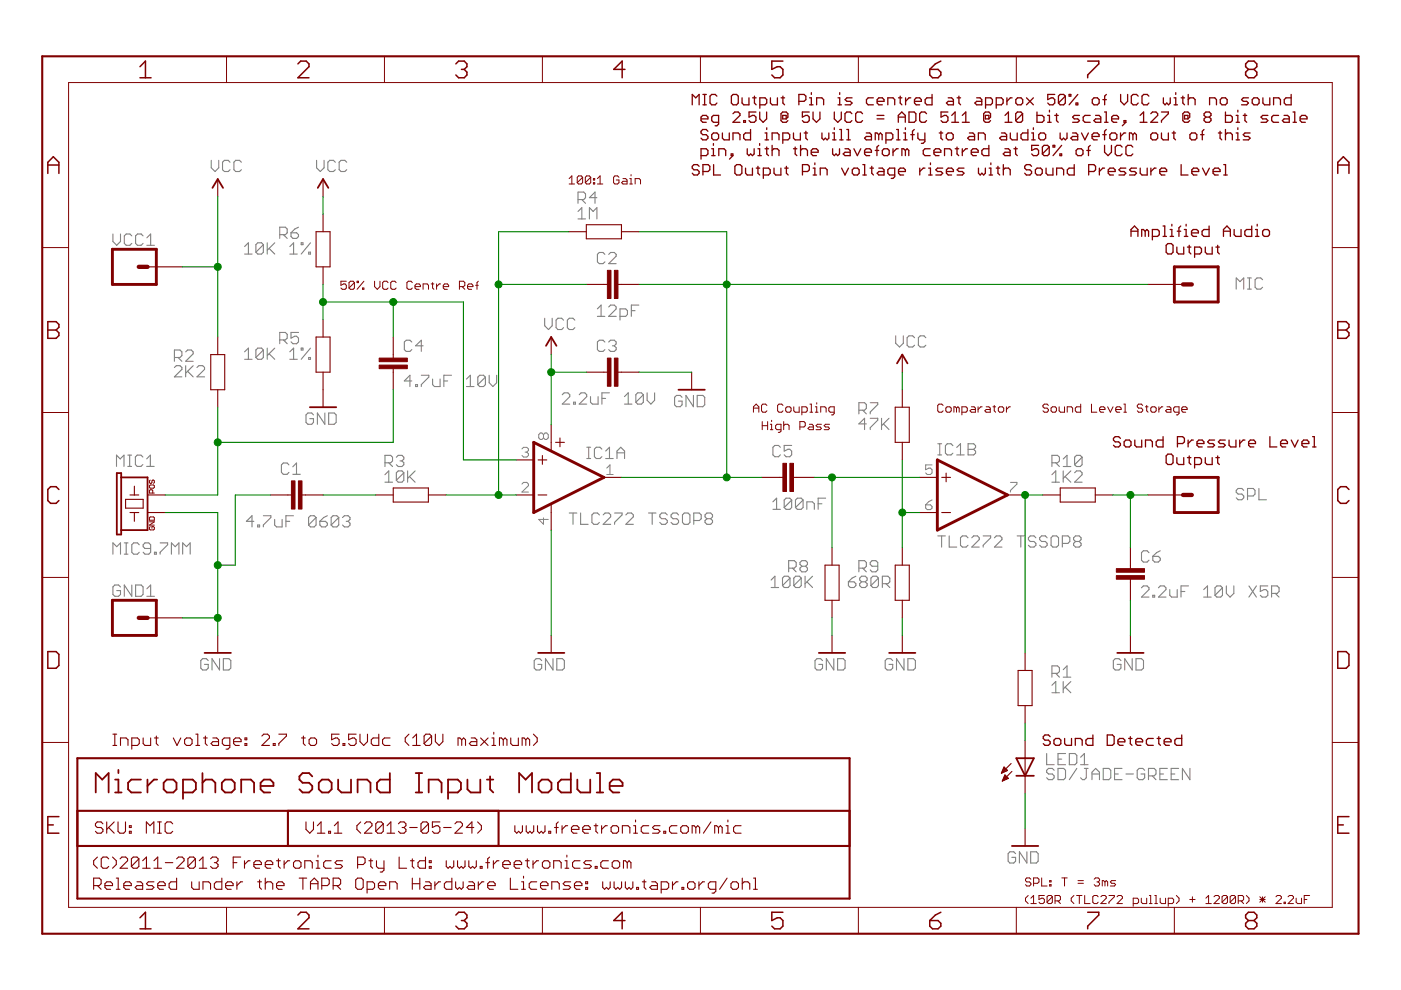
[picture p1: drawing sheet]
<?xml version="1.0" encoding="utf-8"?>
<!DOCTYPE eagle SYSTEM "eagle.dtd">
<eagle version="6.4">
<drawing>
<settings>
<setting alwaysvectorfont="yes"/>
<setting verticaltext="up"/>
</settings>
<grid distance="0.1" unitdist="inch" unit="inch" style="lines" multiple="1" display="no" altdistance="0.01" altunitdist="inch" altunit="inch"/>
<schematic xreflabel="%F%N/%S.%C%R" xrefpart="/%S.%C%R">
<libraries>
<library name="freetronics">
<symbols>
<symbol name="GND">
<wire x1="-1.905" y1="0" x2="1.905" y2="0" width="0.254" layer="94"/>
<text x="-2.54" y="-2.54" size="1.778" layer="96">&gt;VALUE</text>
<pin name="GND" x="0" y="2.54" visible="off" length="short" direction="sup" rot="R270"/>
</symbol>
</symbols>
<devicesets>
<deviceset name="GND" prefix="GND">
<gates>
<gate name="1" symbol="GND" x="0" y="0"/>
</gates>
<devices>
<device name="">
<technologies>
<technology name=""/>
</technologies>
</device>
</devices>
</deviceset>
</devicesets>
</library>
<library name="freetronics-master-v1">
<symbols>
<symbol name="RESISTOR">
<wire x1="-2.54" y1="1.016" x2="2.54" y2="1.016" width="0.1524" layer="94"/>
<wire x1="-2.54" y1="-1.016" x2="-2.54" y2="1.016" width="0.1524" layer="94"/>
<wire x1="2.54" y1="-1.016" x2="2.54" y2="1.016" width="0.1524" layer="94"/>
<wire x1="-2.54" y1="-1.016" x2="2.54" y2="-1.016" width="0.1524" layer="94"/>
<text x="-3.81" y="1.4986" size="1.778" layer="95">&gt;NAME</text>
<text x="-3.81" y="-3.302" size="1.778" layer="96">&gt;VALUE</text>
<pin name="2" x="5.08" y="0" visible="off" length="short" direction="pas" swaplevel="1" rot="R180"/>
<pin name="1" x="-5.08" y="0" visible="off" length="short" direction="pas" swaplevel="1"/>
</symbol>
<symbol name="M01">
<wire x1="3.81" y1="-2.54" x2="-2.54" y2="-2.54" width="0.4064" layer="94"/>
<wire x1="1.27" y1="0" x2="2.54" y2="0" width="0.6096" layer="94"/>
<wire x1="-2.54" y1="2.54" x2="-2.54" y2="-2.54" width="0.4064" layer="94"/>
<wire x1="3.81" y1="-2.54" x2="3.81" y2="2.54" width="0.4064" layer="94"/>
<wire x1="-2.54" y1="2.54" x2="3.81" y2="2.54" width="0.4064" layer="94"/>
<text x="-2.54" y="-5.08" size="1.778" layer="96">&gt;VALUE</text>
<text x="-2.54" y="3.302" size="1.778" layer="95">&gt;NAME</text>
<pin name="1" x="7.62" y="0" visible="off" length="middle" direction="pas" swaplevel="1" rot="R180"/>
</symbol>
<symbol name="OP-AMP+-">
<wire x1="-1.27" y1="1.905" x2="-1.27" y2="3.175" width="0.1524" layer="94"/>
<wire x1="-1.905" y1="2.54" x2="-0.635" y2="2.54" width="0.1524" layer="94"/>
<wire x1="-1.905" y1="-2.54" x2="-0.635" y2="-2.54" width="0.1524" layer="94"/>
<wire x1="0" y1="-5.08" x2="0" y2="-3.8862" width="0.1524" layer="94"/>
<wire x1="0" y1="3.9116" x2="0" y2="5.08" width="0.1524" layer="94"/>
<wire x1="7.62" y1="0" x2="-2.54" y2="-5.08" width="0.4064" layer="94"/>
<wire x1="-2.54" y1="-5.08" x2="-2.54" y2="5.08" width="0.4064" layer="94"/>
<wire x1="-2.54" y1="5.08" x2="7.62" y2="0" width="0.4064" layer="94"/>
<wire x1="0.635" y1="5.08" x2="1.905" y2="5.08" width="0.1524" layer="94"/>
<wire x1="1.27" y1="4.445" x2="1.27" y2="5.715" width="0.1524" layer="94"/>
<text x="5.08" y="-5.715" size="1.778" layer="95" rot="MR180">&gt;NAME</text>
<text x="5.08" y="5.08" size="1.778" layer="96" rot="MR180">&gt;VALUE</text>
<text x="1.27" y="5.715" size="0.8128" layer="93" rot="MR270">V+</text>
<text x="1.27" y="-4.445" size="0.8128" layer="93" rot="MR270">V-</text>
<pin name="+IN" x="-5.08" y="2.54" visible="pad" length="short" direction="in"/>
<pin name="-IN" x="-5.08" y="-2.54" visible="pad" length="short" direction="in"/>
<pin name="OUT" x="10.16" y="0" visible="pad" length="short" direction="out" rot="R180"/>
<pin name="V+" x="0" y="7.62" visible="pad" length="short" direction="pwr" rot="R270"/>
<pin name="V-" x="0" y="-7.62" visible="pad" length="short" direction="pwr" rot="R90"/>
</symbol>
<symbol name="OP-AMP">
<wire x1="-3.81" y1="3.175" x2="-3.81" y2="1.905" width="0.1524" layer="94"/>
<wire x1="-4.445" y1="2.54" x2="-3.175" y2="2.54" width="0.1524" layer="94"/>
<wire x1="-4.445" y1="-2.54" x2="-3.175" y2="-2.54" width="0.1524" layer="94"/>
<wire x1="5.08" y1="0" x2="-5.08" y2="5.08" width="0.4064" layer="94"/>
<wire x1="-5.08" y1="5.08" x2="-5.08" y2="-5.08" width="0.4064" layer="94"/>
<wire x1="-5.08" y1="-5.08" x2="5.08" y2="0" width="0.4064" layer="94"/>
<text x="2.54" y="5.715" size="1.778" layer="95">&gt;NAME</text>
<text x="2.54" y="-5.08" size="1.778" layer="96">&gt;VALUE</text>
<pin name="+IN" x="-7.62" y="2.54" visible="pad" length="short" direction="in"/>
<pin name="-IN" x="-7.62" y="-2.54" visible="pad" length="short" direction="in"/>
<pin name="OUT" x="7.62" y="0" visible="pad" length="short" direction="out" rot="R180"/>
</symbol>
<symbol name="CAP">
<wire x1="0" y1="2.54" x2="0" y2="2.032" width="0.1524" layer="94"/>
<wire x1="0" y1="0" x2="0" y2="0.508" width="0.1524" layer="94"/>
<text x="1.524" y="2.921" size="1.778" layer="95">&gt;NAME</text>
<text x="1.524" y="-2.159" size="1.778" layer="96">&gt;VALUE</text>
<rectangle x1="-2.032" y1="0.508" x2="2.032" y2="1.016" layer="94"/>
<rectangle x1="-2.032" y1="1.524" x2="2.032" y2="2.032" layer="94"/>
<pin name="1" x="0" y="5.08" visible="off" length="short" direction="pas" swaplevel="1" rot="R270"/>
<pin name="2" x="0" y="-2.54" visible="off" length="short" direction="pas" swaplevel="1" rot="R90"/>
</symbol>
<symbol name="BUZZER">
<wire x1="-1.27" y1="1.905" x2="0" y2="1.905" width="0.1524" layer="94"/>
<wire x1="0" y1="1.905" x2="0" y2="2.54" width="0.1524" layer="94"/>
<wire x1="0" y1="1.905" x2="0" y2="1.27" width="0.1524" layer="94"/>
<wire x1="0.635" y1="3.175" x2="0.635" y2="0.635" width="0.1524" layer="94"/>
<wire x1="0.635" y1="0.635" x2="1.905" y2="0.635" width="0.1524" layer="94"/>
<wire x1="1.905" y1="0.635" x2="1.905" y2="3.175" width="0.1524" layer="94"/>
<wire x1="1.905" y1="3.175" x2="0.635" y2="3.175" width="0.1524" layer="94"/>
<wire x1="2.54" y1="2.54" x2="2.54" y2="1.905" width="0.1524" layer="94"/>
<wire x1="2.54" y1="1.905" x2="3.81" y2="1.905" width="0.1524" layer="94"/>
<wire x1="2.54" y1="1.905" x2="2.54" y2="1.27" width="0.1524" layer="94"/>
<wire x1="5.08" y1="0" x2="5.08" y2="3.81" width="0.254" layer="94"/>
<wire x1="5.08" y1="3.81" x2="5.715" y2="3.81" width="0.254" layer="94"/>
<wire x1="5.715" y1="3.81" x2="5.715" y2="4.445" width="0.254" layer="94"/>
<wire x1="5.715" y1="4.445" x2="-3.175" y2="4.445" width="0.254" layer="94"/>
<wire x1="-3.175" y1="4.445" x2="-3.175" y2="3.81" width="0.254" layer="94"/>
<wire x1="-3.175" y1="3.81" x2="-2.54" y2="3.81" width="0.254" layer="94"/>
<wire x1="-2.54" y1="3.81" x2="-2.54" y2="0" width="0.254" layer="94"/>
<wire x1="-2.54" y1="3.81" x2="5.08" y2="3.81" width="0.254" layer="94"/>
<wire x1="-2.54" y1="0" x2="5.08" y2="0" width="0.254" layer="94"/>
<text x="-2.54" y="5.08" size="1.778" layer="95">&gt;NAME</text>
<text x="6.35" y="0" size="1.778" layer="96">&gt;VALUE</text>
<text x="2.794" y="-1.016" size="0.762" layer="94">POS</text>
<text x="-2.54" y="-1.016" size="0.762" layer="94">GND</text>
<pin name="POS" x="2.54" y="-2.54" visible="off" length="short" direction="pas" rot="R90"/>
<pin name="GND" x="0" y="-2.54" visible="off" length="short" direction="pas" rot="R90"/>
</symbol>
</symbols>
<devicesets>
<deviceset name="RESISTOR" prefix="R" uservalue="yes">
<gates>
<gate name="G$1" symbol="RESISTOR" x="0" y="0"/>
</gates>
<devices>
<device name="1206" package="1206">
<connects>
<connect gate="G$1" pin="1" pad="1"/>
<connect gate="G$1" pin="2" pad="2"/>
</connects>
<technologies>
<technology name=""/>
</technologies>
</device>
<device name="0603" package="0603">
<connects>
<connect gate="G$1" pin="1" pad="1"/>
<connect gate="G$1" pin="2" pad="2"/>
</connects>
<technologies>
<technology name=""/>
</technologies>
</device>
<device name="PTH1" package="AXIAL-0.3">
<connects>
<connect gate="G$1" pin="1" pad="P$1"/>
<connect gate="G$1" pin="2" pad="P$2"/>
</connects>
<technologies>
<technology name=""/>
</technologies>
</device>
<device name="2010" package="R2010">
<connects>
<connect gate="G$1" pin="1" pad="1"/>
<connect gate="G$1" pin="2" pad="2"/>
</connects>
<technologies>
<technology name=""/>
</technologies>
</device>
<device name="0402" package="C0402">
<connects>
<connect gate="G$1" pin="1" pad="1"/>
<connect gate="G$1" pin="2" pad="2"/>
</connects>
<technologies>
<technology name=""/>
</technologies>
</device>
<device name="0805" package="0805">
<connects>
<connect gate="G$1" pin="1" pad="1"/>
<connect gate="G$1" pin="2" pad="2"/>
</connects>
<technologies>
<technology name=""/>
</technologies>
</device>
<device name="0805-LARGE" package="0805-LARGE">
<connects>
<connect gate="G$1" pin="1" pad="1"/>
<connect gate="G$1" pin="2" pad="2"/>
</connects>
<technologies>
<technology name=""/>
</technologies>
</device>
</devices>
</deviceset>
<deviceset name="M01" prefix="JP">
<gates>
<gate name="G$1" symbol="M01" x="0" y="0"/>
</gates>
<devices>
<device name="PTH_LONGPAD" package="1X01_LONGPAD">
<connects>
<connect gate="G$1" pin="1" pad="1"/>
</connects>
<technologies>
<technology name=""/>
</technologies>
</device>
<device name="SMD" package="LUXEON-PAD">
<connects>
<connect gate="G$1" pin="1" pad="P$1"/>
</connects>
<technologies>
<technology name=""/>
</technologies>
</device>
<device name="-SMTSO-256-ET" package="SMTSO-256-ET">
<connects>
<connect gate="G$1" pin="1" pad="P$1"/>
</connects>
<technologies>
<technology name=""/>
</technologies>
</device>
<device name="SMTRA-256-8-6" package="SMTRA-256-8-6">
<connects>
<connect gate="G$1" pin="1" pad="P$1"/>
</connects>
<technologies>
<technology name=""/>
</technologies>
</device>
<device name="SMDNS" package="1X01NS">
<connects>
<connect gate="G$1" pin="1" pad="1"/>
</connects>
<technologies>
<technology name=""/>
</technologies>
</device>
<device name="PTH" package="1X01">
<connects>
<connect gate="G$1" pin="1" pad="1"/>
</connects>
<technologies>
<technology name=""/>
</technologies>
</device>
</devices>
</deviceset>
<deviceset name="OPAMP-DUAL" prefix="IC">
<gates>
<gate name="A" symbol="OP-AMP+-" x="-15.24" y="0"/>
<gate name="B" symbol="OP-AMP" x="12.7" y="0"/>
</gates>
<devices>
<device name="" package="DIP08">
<connects>
<connect gate="A" pin="+IN" pad="3"/>
<connect gate="A" pin="-IN" pad="2"/>
<connect gate="A" pin="OUT" pad="1"/>
<connect gate="A" pin="V+" pad="8"/>
<connect gate="A" pin="V-" pad="4"/>
<connect gate="B" pin="+IN" pad="5"/>
<connect gate="B" pin="-IN" pad="6"/>
<connect gate="B" pin="OUT" pad="7"/>
</connects>
<technologies>
<technology name="DIP"/>
</technologies>
</device>
<device name="U" package="SO08">
<connects>
<connect gate="A" pin="+IN" pad="3"/>
<connect gate="A" pin="-IN" pad="2"/>
<connect gate="A" pin="OUT" pad="1"/>
<connect gate="A" pin="V+" pad="8"/>
<connect gate="A" pin="V-" pad="4"/>
<connect gate="B" pin="+IN" pad="5"/>
<connect gate="B" pin="-IN" pad="6"/>
<connect gate="B" pin="OUT" pad="7"/>
</connects>
<technologies>
<technology name=""/>
</technologies>
</device>
<device name="TSSOP8" package="TSSOP8">
<connects>
<connect gate="A" pin="+IN" pad="3"/>
<connect gate="A" pin="-IN" pad="2"/>
<connect gate="A" pin="OUT" pad="1"/>
<connect gate="A" pin="V+" pad="8"/>
<connect gate="A" pin="V-" pad="4"/>
<connect gate="B" pin="+IN" pad="5"/>
<connect gate="B" pin="-IN" pad="6"/>
<connect gate="B" pin="OUT" pad="7"/>
</connects>
<technologies>
<technology name=""/>
</technologies>
</device>
</devices>
</deviceset>
<deviceset name="CAP" prefix="C" uservalue="yes">
<gates>
<gate name="G$1" symbol="CAP" x="0" y="0"/>
</gates>
<devices>
<device name="0603" package="0603">
<connects>
<connect gate="G$1" pin="1" pad="1"/>
<connect gate="G$1" pin="2" pad="2"/>
</connects>
<technologies>
<technology name=""/>
</technologies>
</device>
<device name="PTH" package="CAP-PTH-SMALL">
<connects>
<connect gate="G$1" pin="1" pad="1"/>
<connect gate="G$1" pin="2" pad="2"/>
</connects>
<technologies>
<technology name=""/>
</technologies>
</device>
<device name="PTH2" package="CAP-PTH-SMALL2">
<connects>
<connect gate="G$1" pin="1" pad="1"/>
<connect gate="G$1" pin="2" pad="2"/>
</connects>
<technologies>
<technology name=""/>
</technologies>
</device>
<device name="0402" package="C0402">
<connects>
<connect gate="G$1" pin="1" pad="1"/>
<connect gate="G$1" pin="2" pad="2"/>
</connects>
<technologies>
<technology name=""/>
</technologies>
</device>
<device name="0805" package="0805">
<connects>
<connect gate="G$1" pin="1" pad="1"/>
<connect gate="G$1" pin="2" pad="2"/>
</connects>
<technologies>
<technology name=""/>
</technologies>
</device>
<device name="PTH3" package="CAP-PTH-LARGE">
<connects>
<connect gate="G$1" pin="1" pad="1"/>
<connect gate="G$1" pin="2" pad="2"/>
</connects>
<technologies>
<technology name=""/>
</technologies>
</device>
<device name="SMD" package="GRM43D">
<connects>
<connect gate="G$1" pin="1" pad="A"/>
<connect gate="G$1" pin="2" pad="C"/>
</connects>
<technologies>
<technology name=""/>
</technologies>
</device>
<device name="0805-LARGE" package="0805-LARGE">
<connects>
<connect gate="G$1" pin="1" pad="1"/>
<connect gate="G$1" pin="2" pad="2"/>
</connects>
<technologies>
<technology name=""/>
</technologies>
</device>
</devices>
</deviceset>
<deviceset name="MIC">
<gates>
<gate name="G$1" symbol="BUZZER" x="0" y="0"/>
</gates>
<devices>
<device name="9.7MM" package="MIC-9.7MM">
<connects>
<connect gate="G$1" pin="GND" pad="GND"/>
<connect gate="G$1" pin="POS" pad="POS"/>
</connects>
<technologies>
<technology name=""/>
</technologies>
</device>
<device name="ELECTRET_SMD" package="MIC_ELECTRET_SMD">
<connects>
<connect gate="G$1" pin="GND" pad="GND"/>
<connect gate="G$1" pin="POS" pad="POS"/>
</connects>
<technologies>
<technology name=""/>
</technologies>
</device>
</devices>
</deviceset>
</devicesets>
</library>
<library name="freetronics-marc">
<symbols>
<symbol name="LED">
<wire x1="1.27" y1="0" x2="0" y2="-2.54" width="0.254" layer="94"/>
<wire x1="0" y1="-2.54" x2="-1.27" y2="0" width="0.254" layer="94"/>
<wire x1="1.27" y1="-2.54" x2="0" y2="-2.54" width="0.254" layer="94"/>
<wire x1="0" y1="-2.54" x2="-1.27" y2="-2.54" width="0.254" layer="94"/>
<wire x1="1.27" y1="0" x2="0" y2="0" width="0.254" layer="94"/>
<wire x1="0" y1="0" x2="-1.27" y2="0" width="0.254" layer="94"/>
<wire x1="0" y1="0" x2="0" y2="-2.54" width="0.1524" layer="94"/>
<wire x1="-2.032" y1="-0.762" x2="-3.429" y2="-2.159" width="0.1524" layer="94"/>
<wire x1="-1.905" y1="-1.905" x2="-3.302" y2="-3.302" width="0.1524" layer="94"/>
<text x="3.556" y="-4.572" size="1.778" layer="95" rot="R90">&gt;NAME</text>
<text x="5.715" y="-4.572" size="1.778" layer="96" rot="R90">&gt;VALUE</text>
<pin name="C" x="0" y="-5.08" visible="off" length="short" direction="pas" rot="R90"/>
<pin name="A" x="0" y="2.54" visible="off" length="short" direction="pas" rot="R270"/>
<polygon width="0.1524" layer="94">
<vertex x="-3.429" y="-2.159"/>
<vertex x="-3.048" y="-1.27"/>
<vertex x="-2.54" y="-1.778"/>
</polygon>
<polygon width="0.1524" layer="94">
<vertex x="-3.302" y="-3.302"/>
<vertex x="-2.921" y="-2.413"/>
<vertex x="-2.413" y="-2.921"/>
</polygon>
</symbol>
<symbol name="VCC2">
<wire x1="0.762" y1="1.27" x2="0" y2="2.54" width="0.254" layer="94"/>
<wire x1="0" y1="2.54" x2="-0.762" y2="1.27" width="0.254" layer="94"/>
<text x="-1.016" y="3.556" size="1.778" layer="96">&gt;VALUE</text>
<pin name="VCC" x="0" y="0" visible="off" length="short" direction="sup" rot="R90"/>
</symbol>
</symbols>
<devicesets>
<deviceset name="LED" prefix="LED" uservalue="yes">
<gates>
<gate name="G$1" symbol="LED" x="0" y="0"/>
</gates>
<devices>
<device name="5MM" package="LED5MM">
<connects>
<connect gate="G$1" pin="A" pad="A"/>
<connect gate="G$1" pin="C" pad="K"/>
</connects>
<technologies>
<technology name=""/>
</technologies>
</device>
<device name="3MM" package="LED3MM">
<connects>
<connect gate="G$1" pin="A" pad="A"/>
<connect gate="G$1" pin="C" pad="K"/>
</connects>
<technologies>
<technology name=""/>
</technologies>
</device>
<device name="1206" package="LED-1206">
<connects>
<connect gate="G$1" pin="A" pad="A"/>
<connect gate="G$1" pin="C" pad="C"/>
</connects>
<technologies>
<technology name=""/>
</technologies>
</device>
<device name="0603" package="LED-0603">
<connects>
<connect gate="G$1" pin="A" pad="A"/>
<connect gate="G$1" pin="C" pad="C"/>
</connects>
<technologies>
<technology name=""/>
</technologies>
</device>
<device name="10MM" package="LED10MM">
<connects>
<connect gate="G$1" pin="A" pad="A"/>
<connect gate="G$1" pin="C" pad="C"/>
</connects>
<technologies>
<technology name=""/>
</technologies>
</device>
<device name="0805" package="LED-0805">
<connects>
<connect gate="G$1" pin="A" pad="A"/>
<connect gate="G$1" pin="C" pad="C"/>
</connects>
<technologies>
<technology name=""/>
</technologies>
</device>
<device name="0805-LARGE" package="LED-0805-LARGE">
<connects>
<connect gate="G$1" pin="A" pad="A"/>
<connect gate="G$1" pin="C" pad="C"/>
</connects>
<technologies>
<technology name=""/>
</technologies>
</device>
</devices>
</deviceset>
<deviceset name="VCC" prefix="P+">
<gates>
<gate name="1" symbol="VCC2" x="0" y="0"/>
</gates>
<devices>
<device name="">
<technologies>
<technology name=""/>
</technologies>
</device>
</devices>
</deviceset>
</devicesets>
</library>
</libraries>
<attributes>
</attributes>
<variantdefs>
</variantdefs>
<classes>
<class number="0" name="default" width="0" drill="0">
</class>
</classes>
<parts>
<part name="GND1" library="freetronics-master-v1" deviceset="M01" device="PTH"/>
<part name="R2" library="freetronics-master-v1" deviceset="RESISTOR" device="0603" value="2K2"/>
<part name="GND5" library="freetronics" deviceset="GND" device=""/>
<part name="VCC1" library="freetronics-master-v1" deviceset="M01" device="PTH"/>
<part name="SPL" library="freetronics-master-v1" deviceset="M01" device="PTH"/>
<part name="MIC" library="freetronics-master-v1" deviceset="M01" device="PTH"/>
<part name="R1" library="freetronics-master-v1" deviceset="RESISTOR" device="0603" value="1K"/>
<part name="LED1" library="freetronics-marc" deviceset="LED" device="0603" value="SD/JADE-GREEN"/>
<part name="IC1" library="freetronics-master-v1" deviceset="OPAMP-DUAL" device="TSSOP8" value="TLC272 TSSOP8"/>
<part name="C1" library="freetronics-master-v1" deviceset="CAP" device="0603" value="4.7uF 0603"/>
<part name="R3" library="freetronics-master-v1" deviceset="RESISTOR" device="0603" value="10K"/>
<part name="MIC1" library="freetronics-master-v1" deviceset="MIC" device="9.7MM"/>
<part name="R4" library="freetronics-master-v1" deviceset="RESISTOR" device="0603" value="1M"/>
<part name="C2" library="freetronics-master-v1" deviceset="CAP" device="0603" value="12pF"/>
<part name="P+2" library="freetronics-marc" deviceset="VCC" device=""/>
<part name="C3" library="freetronics-master-v1" deviceset="CAP" device="0603" value="2.2uF 10V"/>
<part name="P+3" library="freetronics-marc" deviceset="VCC" device=""/>
<part name="GND3" library="freetronics" deviceset="GND" device=""/>
<part name="GND4" library="freetronics" deviceset="GND" device=""/>
<part name="GND6" library="freetronics" deviceset="GND" device=""/>
<part name="GND7" library="freetronics" deviceset="GND" device=""/>
<part name="R5" library="freetronics-master-v1" deviceset="RESISTOR" device="0603" value="10K 1%"/>
<part name="R6" library="freetronics-master-v1" deviceset="RESISTOR" device="0603" value="10K 1%"/>
<part name="P+4" library="freetronics-marc" deviceset="VCC" device=""/>
<part name="C4" library="freetronics-master-v1" deviceset="CAP" device="0603" value="4.7uF 10V"/>
<part name="C5" library="freetronics-master-v1" deviceset="CAP" device="0603" value="100nF"/>
<part name="R8" library="freetronics-master-v1" deviceset="RESISTOR" device="0603" value="100K"/>
<part name="R7" library="freetronics-master-v1" deviceset="RESISTOR" device="0603" value="47K"/>
<part name="R9" library="freetronics-master-v1" deviceset="RESISTOR" device="0603" value="680R"/>
<part name="P+5" library="freetronics-marc" deviceset="VCC" device=""/>
<part name="GND2" library="freetronics" deviceset="GND" device=""/>
<part name="GND9" library="freetronics" deviceset="GND" device=""/>
<part name="R10" library="freetronics-master-v1" deviceset="RESISTOR" device="0603" value="1K2"/>
<part name="C6" library="freetronics-master-v1" deviceset="CAP" device="0603" value="2.2uF 10V X5R"/>
<part name="GND10" library="freetronics" deviceset="GND" device=""/>
</parts>
<sheets>
<sheet>
<plain>
<text x="7.62" y="20.32" size="3.048" layer="94">Microphone Sound Input Module</text>
<text x="38.1" y="14.478" size="1.778" layer="94">V1.0 (2011-10-11)</text>
<text x="7.62" y="14.478" size="1.778" layer="94">SKU: MIC</text>
<text x="7.366" y="9.398" size="1.778" layer="94">(C)2011 Freetronics Pty Ltd: www.freetronics.com</text>
<text x="7.366" y="6.35" size="1.778" layer="94">Released under the TAPR Open Hardware License: www.tapr.org/ohl</text>
<text x="68.326" y="14.478" size="1.778" layer="94">www.freetronics.com/mic</text>
<text x="10.16" y="27.178" size="1.778" layer="94">Input voltage: 2.7 to 5.5Vdc (10V maximum)</text>
<text x="43.18" y="93.218" size="1.27" layer="94">50% VCC Centre Ref</text>
<text x="76.2" y="108.458" size="1.27" layer="94">100:1 Gain</text>
<text x="93.98" y="119.888" size="1.6764" layer="94" ratio="10">MIC Output Pin is centred at approx 50% of VCC with no sound</text>
<text x="95.25" y="117.348" size="1.6764" layer="94" ratio="10">eg 2.5V @ 5V VCC = ADC 511 @ 10 bit scale, 127 @ 8 bit scale</text>
<text x="95.25" y="114.808" size="1.6764" layer="94" ratio="10">Sound input will amplify to an audio waveform out of this</text>
<text x="95.25" y="112.522" size="1.6764" layer="94" ratio="10">pin, with the waveform centred at 50% of VCC</text>
<text x="157.48" y="100.838" size="1.6764" layer="94" ratio="10">Amplified Audio</text>
<text x="129.54" y="75.438" size="1.27" layer="94">Comparator</text>
<text x="102.87" y="75.438" size="1.27" layer="94">AC Coupling</text>
<text x="104.14" y="72.898" size="1.27" layer="94">High Pass</text>
<text x="144.78" y="75.438" size="1.27" layer="94">Sound Level Storage</text>
<text x="154.94" y="70.358" size="1.6764" layer="94" ratio="10">Sound Pressure Level</text>
<text x="162.56" y="67.818" size="1.6764" layer="94" ratio="10">Output</text>
<text x="144.78" y="27.178" size="1.6764" layer="94" ratio="10">Sound Detected</text>
<text x="162.56" y="98.298" size="1.6764" layer="94" ratio="10">Output</text>
<text x="93.98" y="109.728" size="1.6764" layer="94" ratio="10">SPL Output Pin voltage rises with Sound Pressure Level</text>
<text x="142.24" y="6.858" size="1.27" layer="94">SPL: T = 3ms</text>
<text x="142.24" y="4.318" size="1.27" layer="94">(150R (TLC272 pullup) + 1200R) * 2.2uF</text>
<frame x1="0" y1="0" x2="190.5" y2="127" columns="8" rows="5" layer="94"/>
<frame x1="5.08" y1="12.7" x2="116.84" y2="25.4" columns="0" rows="0" layer="94" border-left="no" border-top="no" border-right="no" border-bottom="no"/>
<frame x1="35.56" y1="12.7" x2="66.04" y2="17.78" columns="8" rows="5" layer="94"/>
<frame x1="5.08" y1="5.08" x2="116.84" y2="17.78" columns="0" rows="0" layer="94" border-left="no" border-top="no" border-right="no" border-bottom="no"/>
</plain>
<instances>
<instance part="GND1" gate="G$1" x="12.7" y="45.72" smashed="yes">
<attribute name="NAME" x="10.16" y="48.768" size="1.778" layer="95"/>
</instance>
<instance part="R2" gate="G$1" x="25.4" y="81.28" smashed="yes" rot="R90">
<attribute name="NAME" x="19.05" y="82.7786" size="1.778" layer="95"/>
<attribute name="VALUE" x="19.05" y="80.518" size="1.778" layer="96"/>
</instance>
<instance part="GND5" gate="1" x="142.24" y="12.7"/>
<instance part="VCC1" gate="G$1" x="12.7" y="96.52" smashed="yes">
<attribute name="NAME" x="10.16" y="99.568" size="1.778" layer="95"/>
</instance>
<instance part="SPL" gate="G$1" x="167.64" y="63.5" smashed="yes" rot="R180">
<attribute name="NAME" x="172.72" y="62.738" size="1.778" layer="95"/>
</instance>
<instance part="MIC" gate="G$1" x="167.64" y="93.98" smashed="yes" rot="R180">
<attribute name="NAME" x="172.72" y="93.218" size="1.778" layer="95"/>
</instance>
<instance part="R1" gate="G$1" x="142.24" y="35.56" smashed="yes" rot="R90">
<attribute name="NAME" x="146.05" y="37.0586" size="1.778" layer="95"/>
<attribute name="VALUE" x="146.05" y="34.798" size="1.778" layer="96"/>
</instance>
<instance part="LED1" gate="G$1" x="142.24" y="25.4" smashed="yes">
<attribute name="NAME" x="145.288" y="24.384" size="1.778" layer="95"/>
<attribute name="VALUE" x="145.288" y="22.225" size="1.778" layer="96"/>
</instance>
<instance part="IC1" gate="A" x="73.66" y="66.04" smashed="yes">
<attribute name="NAME" x="78.74" y="70.485" size="1.778" layer="95" rot="MR180"/>
<attribute name="VALUE" x="76.2" y="60.96" size="1.778" layer="96" rot="MR180"/>
</instance>
<instance part="IC1" gate="B" x="134.62" y="63.5" smashed="yes">
<attribute name="NAME" x="129.54" y="69.215" size="1.778" layer="95"/>
<attribute name="VALUE" x="129.54" y="55.88" size="1.778" layer="96"/>
</instance>
<instance part="C1" gate="G$1" x="38.1" y="63.5" smashed="yes" rot="R90">
<attribute name="NAME" x="34.544" y="66.421" size="1.778" layer="95"/>
<attribute name="VALUE" x="29.464" y="58.801" size="1.778" layer="96"/>
</instance>
<instance part="R3" gate="G$1" x="53.34" y="63.5" smashed="yes" rot="R180">
<attribute name="NAME" x="49.53" y="67.5386" size="1.778" layer="95"/>
<attribute name="VALUE" x="49.53" y="65.278" size="1.778" layer="96"/>
</instance>
<instance part="MIC1" gate="G$1" x="15.24" y="60.96" smashed="yes" rot="R90">
<attribute name="NAME" x="10.668" y="67.564" size="1.778" layer="95"/>
<attribute name="VALUE" x="10.16" y="54.864" size="1.778" layer="96"/>
</instance>
<instance part="R4" gate="G$1" x="81.28" y="101.6" smashed="yes" rot="R180">
<attribute name="NAME" x="77.47" y="105.6386" size="1.778" layer="95"/>
<attribute name="VALUE" x="77.47" y="103.378" size="1.778" layer="96"/>
</instance>
<instance part="C2" gate="G$1" x="83.82" y="93.98" smashed="yes" rot="R90">
<attribute name="NAME" x="80.264" y="96.901" size="1.778" layer="95"/>
<attribute name="VALUE" x="80.264" y="89.281" size="1.778" layer="96"/>
</instance>
<instance part="P+2" gate="1" x="25.4" y="106.68"/>
<instance part="C3" gate="G$1" x="83.82" y="81.28" smashed="yes" rot="R90">
<attribute name="NAME" x="80.264" y="84.201" size="1.778" layer="95"/>
<attribute name="VALUE" x="75.184" y="76.581" size="1.778" layer="96"/>
</instance>
<instance part="P+3" gate="1" x="73.66" y="83.82"/>
<instance part="GND3" gate="1" x="73.66" y="40.64"/>
<instance part="GND4" gate="1" x="40.64" y="76.2"/>
<instance part="GND6" gate="1" x="93.98" y="78.74"/>
<instance part="GND7" gate="1" x="25.4" y="40.64"/>
<instance part="R5" gate="G$1" x="40.64" y="83.82" smashed="yes" rot="R90">
<attribute name="NAME" x="34.29" y="85.3186" size="1.778" layer="95"/>
<attribute name="VALUE" x="29.21" y="83.058" size="1.778" layer="96"/>
</instance>
<instance part="R6" gate="G$1" x="40.64" y="99.06" smashed="yes" rot="R90">
<attribute name="NAME" x="34.29" y="100.5586" size="1.778" layer="95"/>
<attribute name="VALUE" x="29.21" y="98.298" size="1.778" layer="96"/>
</instance>
<instance part="P+4" gate="1" x="40.64" y="106.68"/>
<instance part="C4" gate="G$1" x="50.8" y="83.82" smashed="yes" rot="R180">
<attribute name="NAME" x="52.324" y="84.201" size="1.778" layer="95"/>
<attribute name="VALUE" x="52.324" y="79.121" size="1.778" layer="96"/>
</instance>
<instance part="C5" gate="G$1" x="109.22" y="66.04" smashed="yes" rot="R90">
<attribute name="NAME" x="105.664" y="68.961" size="1.778" layer="95"/>
<attribute name="VALUE" x="105.664" y="61.341" size="1.778" layer="96"/>
</instance>
<instance part="R8" gate="G$1" x="114.3" y="50.8" smashed="yes" rot="R90">
<attribute name="NAME" x="107.95" y="52.2986" size="1.778" layer="95"/>
<attribute name="VALUE" x="105.41" y="50.038" size="1.778" layer="96"/>
</instance>
<instance part="R7" gate="G$1" x="124.46" y="73.66" smashed="yes" rot="R90">
<attribute name="NAME" x="118.11" y="75.1586" size="1.778" layer="95"/>
<attribute name="VALUE" x="118.11" y="72.898" size="1.778" layer="96"/>
</instance>
<instance part="R9" gate="G$1" x="124.46" y="50.8" smashed="yes" rot="R90">
<attribute name="NAME" x="118.11" y="52.2986" size="1.778" layer="95"/>
<attribute name="VALUE" x="116.586" y="50.038" size="1.778" layer="96"/>
</instance>
<instance part="P+5" gate="1" x="124.46" y="81.28"/>
<instance part="GND2" gate="1" x="114.3" y="40.64"/>
<instance part="GND9" gate="1" x="124.46" y="40.64"/>
<instance part="R10" gate="G$1" x="149.86" y="63.5" smashed="yes" rot="R180">
<attribute name="NAME" x="146.05" y="67.5386" size="1.778" layer="95"/>
<attribute name="VALUE" x="146.05" y="65.278" size="1.778" layer="96"/>
</instance>
<instance part="C6" gate="G$1" x="157.48" y="53.34" smashed="yes" rot="R180">
<attribute name="NAME" x="159.004" y="53.721" size="1.778" layer="95"/>
<attribute name="VALUE" x="159.004" y="48.641" size="1.778" layer="96"/>
</instance>
<instance part="GND10" gate="1" x="157.48" y="40.64"/>
</instances>
<busses>
</busses>
<nets>
<net name="GND" class="0">
<segment>
<wire x1="142.24" y1="20.32" x2="142.24" y2="15.24" width="0.1524" layer="91"/>
<pinref part="GND5" gate="1" pin="GND"/>
<pinref part="LED1" gate="G$1" pin="C"/>
</segment>
<segment>
<wire x1="73.66" y1="58.42" x2="73.66" y2="43.18" width="0.1524" layer="91"/>
<pinref part="IC1" gate="A" pin="V-"/>
<pinref part="GND3" gate="1" pin="GND"/>
</segment>
<segment>
<wire x1="86.36" y1="81.28" x2="93.98" y2="81.28" width="0.1524" layer="91"/>
<pinref part="C3" gate="G$1" pin="2"/>
<pinref part="GND6" gate="1" pin="GND"/>
</segment>
<segment>
<wire x1="17.78" y1="60.96" x2="25.4" y2="60.96" width="0.1524" layer="91"/>
<wire x1="25.4" y1="60.96" x2="25.4" y2="53.34" width="0.1524" layer="91"/>
<wire x1="25.4" y1="53.34" x2="25.4" y2="45.72" width="0.1524" layer="91"/>
<wire x1="25.4" y1="45.72" x2="25.4" y2="43.18" width="0.1524" layer="91"/>
<wire x1="20.32" y1="45.72" x2="25.4" y2="45.72" width="0.1524" layer="91"/>
<junction x="25.4" y="45.72"/>
<pinref part="MIC1" gate="G$1" pin="GND"/>
<pinref part="GND7" gate="1" pin="GND"/>
<pinref part="GND1" gate="G$1" pin="1"/>
<pinref part="C1" gate="G$1" pin="1"/>
<wire x1="33.02" y1="63.5" x2="27.94" y2="63.5" width="0.1524" layer="91"/>
<wire x1="27.94" y1="63.5" x2="27.94" y2="53.34" width="0.1524" layer="91"/>
<wire x1="27.94" y1="53.34" x2="25.4" y2="53.34" width="0.1524" layer="91"/>
<junction x="25.4" y="53.34"/>
</segment>
<segment>
<pinref part="GND4" gate="1" pin="GND"/>
<pinref part="R5" gate="G$1" pin="1"/>
</segment>
<segment>
<wire x1="114.3" y1="45.72" x2="114.3" y2="43.18" width="0.1524" layer="91"/>
<pinref part="R8" gate="G$1" pin="1"/>
<pinref part="GND2" gate="1" pin="GND"/>
</segment>
<segment>
<wire x1="124.46" y1="45.72" x2="124.46" y2="43.18" width="0.1524" layer="91"/>
<pinref part="R9" gate="G$1" pin="1"/>
<pinref part="GND9" gate="1" pin="GND"/>
</segment>
<segment>
<wire x1="157.48" y1="48.26" x2="157.48" y2="43.18" width="0.1524" layer="91"/>
<pinref part="C6" gate="G$1" pin="1"/>
<pinref part="GND10" gate="1" pin="GND"/>
</segment>
</net>
<net name="VCC" class="0">
<segment>
<wire x1="25.4" y1="106.68" x2="25.4" y2="96.52" width="0.1524" layer="91"/>
<wire x1="25.4" y1="96.52" x2="25.4" y2="86.36" width="0.1524" layer="91"/>
<wire x1="20.32" y1="96.52" x2="25.4" y2="96.52" width="0.1524" layer="91"/>
<junction x="25.4" y="96.52"/>
<pinref part="P+2" gate="1" pin="VCC"/>
<pinref part="R2" gate="G$1" pin="2"/>
<pinref part="VCC1" gate="G$1" pin="1"/>
</segment>
<segment>
<wire x1="73.66" y1="73.66" x2="73.66" y2="81.28" width="0.1524" layer="91"/>
<wire x1="73.66" y1="81.28" x2="73.66" y2="83.82" width="0.1524" layer="91"/>
<wire x1="78.74" y1="81.28" x2="73.66" y2="81.28" width="0.1524" layer="91"/>
<junction x="73.66" y="81.28"/>
<pinref part="IC1" gate="A" pin="V+"/>
<pinref part="P+3" gate="1" pin="VCC"/>
<pinref part="C3" gate="G$1" pin="1"/>
</segment>
<segment>
<wire x1="124.46" y1="78.74" x2="124.46" y2="81.28" width="0.1524" layer="91"/>
<pinref part="R7" gate="G$1" pin="2"/>
<pinref part="P+5" gate="1" pin="VCC"/>
</segment>
<segment>
<pinref part="P+4" gate="1" pin="VCC"/>
<pinref part="R6" gate="G$1" pin="2"/>
<wire x1="40.64" y1="106.68" x2="40.64" y2="104.14" width="0.1524" layer="91"/>
</segment>
</net>
<net name="N$1" class="0">
<segment>
<wire x1="142.24" y1="27.94" x2="142.24" y2="30.48" width="0.1524" layer="91"/>
<pinref part="R1" gate="G$1" pin="1"/>
<pinref part="LED1" gate="G$1" pin="A"/>
</segment>
</net>
<net name="N$2" class="0">
<segment>
<wire x1="17.78" y1="63.5" x2="25.4" y2="63.5" width="0.1524" layer="91"/>
<wire x1="25.4" y1="76.2" x2="25.4" y2="71.12" width="0.1524" layer="91"/>
<pinref part="MIC1" gate="G$1" pin="POS"/>
<pinref part="R2" gate="G$1" pin="1"/>
<pinref part="C4" gate="G$1" pin="1"/>
<wire x1="25.4" y1="71.12" x2="25.4" y2="63.5" width="0.1524" layer="91"/>
<wire x1="50.8" y1="78.74" x2="50.8" y2="71.12" width="0.1524" layer="91"/>
<wire x1="50.8" y1="71.12" x2="25.4" y2="71.12" width="0.1524" layer="91"/>
<junction x="25.4" y="71.12"/>
</segment>
</net>
<net name="N$3" class="0">
<segment>
<wire x1="40.64" y1="63.5" x2="48.26" y2="63.5" width="0.1524" layer="91"/>
<pinref part="C1" gate="G$1" pin="2"/>
<pinref part="R3" gate="G$1" pin="2"/>
</segment>
</net>
<net name="N$4" class="0">
<segment>
<wire x1="58.42" y1="63.5" x2="66.04" y2="63.5" width="0.1524" layer="91"/>
<wire x1="66.04" y1="63.5" x2="68.58" y2="63.5" width="0.1524" layer="91"/>
<wire x1="76.2" y1="101.6" x2="66.04" y2="101.6" width="0.1524" layer="91"/>
<wire x1="66.04" y1="101.6" x2="66.04" y2="93.98" width="0.1524" layer="91"/>
<wire x1="66.04" y1="93.98" x2="66.04" y2="63.5" width="0.1524" layer="91"/>
<wire x1="78.74" y1="93.98" x2="66.04" y2="93.98" width="0.1524" layer="91"/>
<junction x="66.04" y="93.98"/>
<junction x="66.04" y="63.5"/>
<pinref part="R3" gate="G$1" pin="1"/>
<pinref part="IC1" gate="A" pin="-IN"/>
<pinref part="R4" gate="G$1" pin="2"/>
<pinref part="C2" gate="G$1" pin="1"/>
</segment>
</net>
<net name="N$6" class="0">
<segment>
<wire x1="86.36" y1="101.6" x2="99.06" y2="101.6" width="0.1524" layer="91"/>
<wire x1="99.06" y1="101.6" x2="99.06" y2="93.98" width="0.1524" layer="91"/>
<wire x1="99.06" y1="93.98" x2="99.06" y2="66.04" width="0.1524" layer="91"/>
<wire x1="99.06" y1="66.04" x2="83.82" y2="66.04" width="0.1524" layer="91"/>
<wire x1="86.36" y1="93.98" x2="99.06" y2="93.98" width="0.1524" layer="91"/>
<wire x1="99.06" y1="93.98" x2="160.02" y2="93.98" width="0.1524" layer="91"/>
<wire x1="104.14" y1="66.04" x2="99.06" y2="66.04" width="0.1524" layer="91"/>
<junction x="99.06" y="93.98"/>
<junction x="99.06" y="66.04"/>
<pinref part="R4" gate="G$1" pin="1"/>
<pinref part="IC1" gate="A" pin="OUT"/>
<pinref part="C2" gate="G$1" pin="2"/>
<pinref part="MIC" gate="G$1" pin="1"/>
<pinref part="C5" gate="G$1" pin="1"/>
</segment>
</net>
<net name="N$7" class="0">
<segment>
<wire x1="111.76" y1="66.04" x2="114.3" y2="66.04" width="0.1524" layer="91"/>
<wire x1="114.3" y1="66.04" x2="127" y2="66.04" width="0.1524" layer="91"/>
<wire x1="114.3" y1="55.88" x2="114.3" y2="66.04" width="0.1524" layer="91"/>
<junction x="114.3" y="66.04"/>
<pinref part="C5" gate="G$1" pin="2"/>
<pinref part="IC1" gate="B" pin="+IN"/>
<pinref part="R8" gate="G$1" pin="2"/>
</segment>
</net>
<net name="N$10" class="0">
<segment>
<wire x1="124.46" y1="55.88" x2="124.46" y2="60.96" width="0.1524" layer="91"/>
<wire x1="124.46" y1="60.96" x2="124.46" y2="68.58" width="0.1524" layer="91"/>
<wire x1="127" y1="60.96" x2="124.46" y2="60.96" width="0.1524" layer="91"/>
<junction x="124.46" y="60.96"/>
<pinref part="R9" gate="G$1" pin="2"/>
<pinref part="R7" gate="G$1" pin="1"/>
<pinref part="IC1" gate="B" pin="-IN"/>
</segment>
</net>
<net name="N$9" class="0">
<segment>
<wire x1="154.94" y1="63.5" x2="157.48" y2="63.5" width="0.1524" layer="91"/>
<wire x1="157.48" y1="63.5" x2="157.48" y2="55.88" width="0.1524" layer="91"/>
<wire x1="157.48" y1="63.5" x2="160.02" y2="63.5" width="0.1524" layer="91"/>
<junction x="157.48" y="63.5"/>
<pinref part="R10" gate="G$1" pin="1"/>
<pinref part="C6" gate="G$1" pin="2"/>
<pinref part="SPL" gate="G$1" pin="1"/>
</segment>
</net>
<net name="N$11" class="0">
<segment>
<wire x1="142.24" y1="40.64" x2="142.24" y2="63.5" width="0.1524" layer="91"/>
<wire x1="142.24" y1="63.5" x2="144.78" y2="63.5" width="0.1524" layer="91"/>
<junction x="142.24" y="63.5"/>
<pinref part="R1" gate="G$1" pin="2"/>
<pinref part="IC1" gate="B" pin="OUT"/>
<pinref part="R10" gate="G$1" pin="2"/>
</segment>
</net>
<net name="N$8" class="0">
<segment>
<pinref part="R6" gate="G$1" pin="1"/>
<wire x1="40.64" y1="93.98" x2="40.64" y2="91.44" width="0.1524" layer="91"/>
<pinref part="R5" gate="G$1" pin="2"/>
<wire x1="40.64" y1="91.44" x2="40.64" y2="88.9" width="0.1524" layer="91"/>
<wire x1="40.64" y1="91.44" x2="50.8" y2="91.44" width="0.1524" layer="91"/>
<pinref part="C4" gate="G$1" pin="2"/>
<wire x1="50.8" y1="91.44" x2="50.8" y2="86.36" width="0.1524" layer="91"/>
<wire x1="50.8" y1="91.44" x2="60.96" y2="91.44" width="0.1524" layer="91"/>
<wire x1="60.96" y1="91.44" x2="60.96" y2="68.58" width="0.1524" layer="91"/>
<wire x1="60.96" y1="68.58" x2="68.58" y2="68.58" width="0.1524" layer="91"/>
<pinref part="IC1" gate="A" pin="+IN"/>
<junction x="50.8" y="91.44"/>
<junction x="40.64" y="91.44"/>
</segment>
</net>
</nets>
</sheet>
</sheets>
</schematic>
</drawing>
</eagle>
